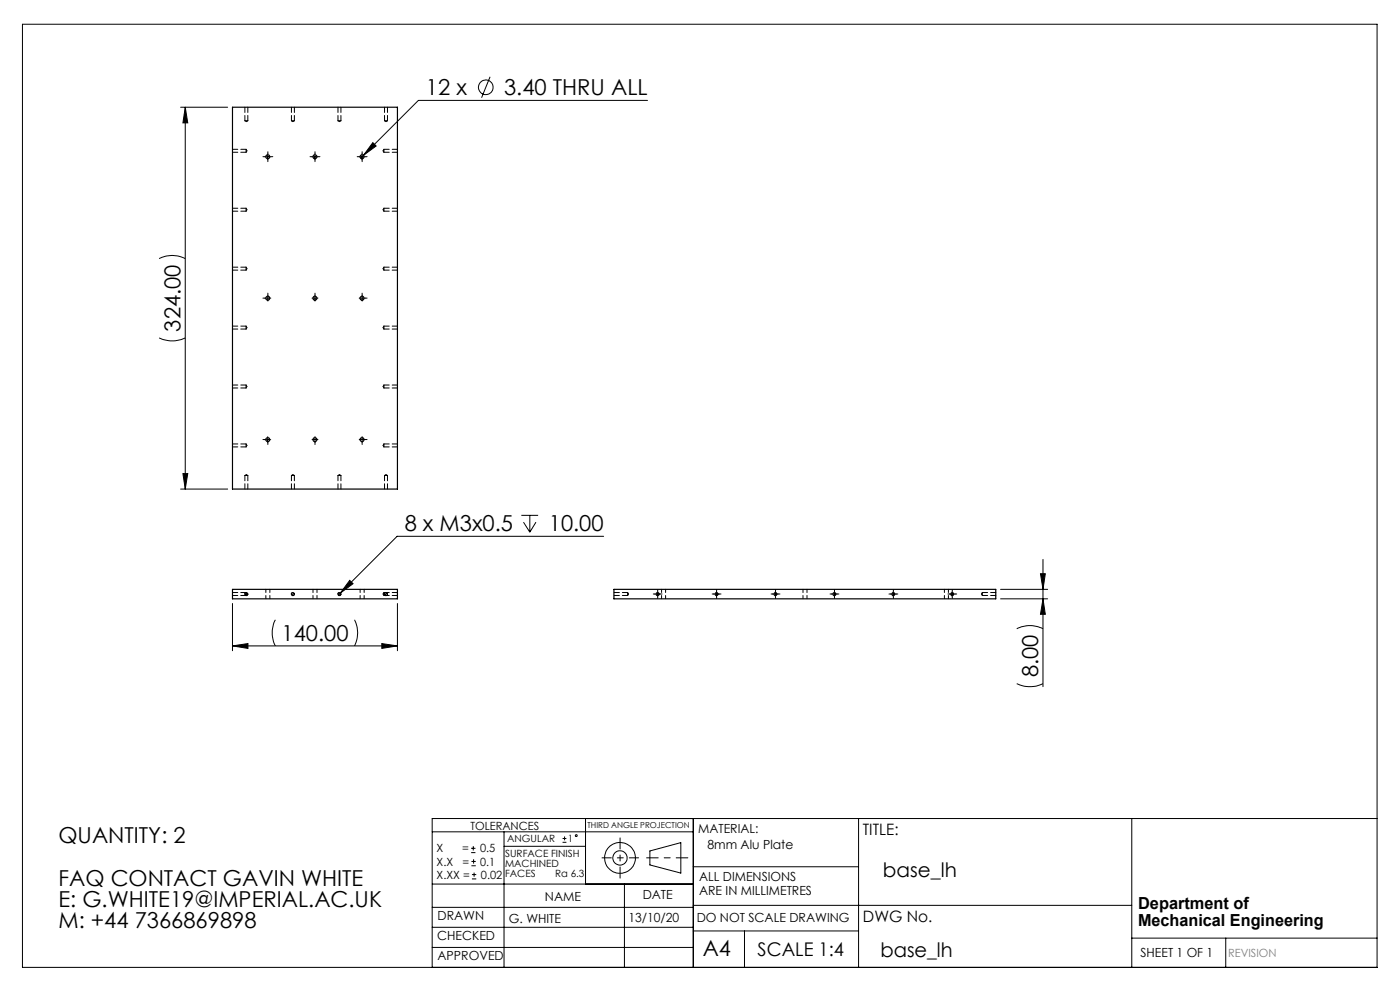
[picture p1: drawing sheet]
<svg xmlns="http://www.w3.org/2000/svg" width="297mm" height="210mm" viewBox="0 0 297 210" stroke-linecap="round" stroke-linejoin="round" font-family="sans-serif">
<g fill="none" stroke="#000" stroke-width=".21">
<path d="M4.8 5.1h287.3v200.1h-287.3zM104 16.3l-1.8 4.4M38.3 22.7h10M39.3 22.7v81M39.3 22.7l.5 3.4h-1zM56.2 33.3h1.2M56.8 32.6v1.3M66.2 33.3h1.2M66.8 32.6v1.3M76.2 33.3h1.2M76.8 32.6v1.3M77.1 32.9l-.6 .6"/>
<path d="M79.1 30.3l.7 .7-2.7 1.9zM137.4 21.3h-48.6l-11.7 11.6M33.8 54.8a6.1 6.1 0 0 1 5.5 0M33.8 71.7a6.4 6.4 0 0 0 5.5 0M56.2 93.3h1.2M56.8 92.6v1.3M38.3 103.7h10M38.8 100.5h1l-.5 3.2zM110.6 109.3h3.6M111.1 110.8l1.3 2.1M112.4 109.3v3.6M113.7 110.8l-1.3 2.1"/>
<path d="M128.1 113.8h-43.9l-12 12M221.3 118.7v27M49.3 137l3.3-.5v1zM49.3 128v10M49.3 137h35M52.2 125.7l-.3 .3M52.6 126l-.4 .3M58.4 131.5a6.1 6.1 0 0 0 0 5.5M62.1 125.7l-.3 .3M62.4 126l-.3 .3M72 125.7l-.3 .1v.2M72.2 125.8l-.4 .5"/>
<path d="M72.3 126l-.3 .3M74.2 123.1l.7 .7-2.7 2zM75.2 131.5a6.1 6.1 0 0 1 0 5.5M81 136.5l3.3 .5-3.3 .5zM81.9 125.7l-.3 .1v.2M82.2 126l-.3 .3M84.3 128v10M138.9 126h1.2M139.5 125.4v1.2M151.4 126h1.2M152 125.4v1.2M163.9 126h1.2"/>
<path d="M164.5 125.4v1.2M176.4 126h1.2M177 125.4v1.2M188.9 126h1.2M189.5 125.4v1.2M201.4 126h1.2M202 125.4v1.2M212.3 127h10M212.3 125h10M215.7 133.4a6.1 6.1 0 0 1 5.6 0M220.7 121.7h1.1l-.5 3.3zM221.3 127l.5 3.3h-1.1z"/>
<path d="M215.7 145a6.4 6.4 0 0 0 5.6 0M91.7 176.5h55.4M99.9 179.9h1M100.4 179.5v.9M106.9 176.5v28.7M106.9 179.5h17.3M119.3 178.7h.9M119.3 177.9h.9M119.8 177.4v.9M124.2 173.6v13.9M147.1 173.6v31.6M182.1 173.6v31.6"/>
<path d="M240.1 173.6v31.6M292.1 173.6h-200.4v31.6M91.7 196.7h55.4M91.7 192.5h55.4M91.7 187.5h55.4M99.9 180.9h1M100 183.6h.9M100 182.7h.9M100.1 186.4h.9M100.1 185.5h.9M100.5 182.3v.9M100.6 185.1v.9"/>
<path d="M132.5 187.5v17.7M137.9 180.5l6.5-1.8v6.5l-6.5-1.7zM147.1 183.9h35M147.1 197.5h35M147.1 192h93M157.9 197.5v7.7M240.1 199h52M260 199v6.2M91.7 201h55.4"/>
<circle cx="103" cy="18.5" r="1.56"/>
<circle cx="122.2" cy="177.3" r=".2"/>
<circle cx="131.5" cy="182" r="1.52"/>
<circle cx="131.5" cy="182" r="3.3"/>
</g>
<path d="M145.9 182h-8.7" fill="none" stroke="#000" stroke-width=".21" stroke-dasharray="15.2 1.3 1.3 1.3" stroke-dashoffset="12.8"/>
<path d="M131.5 177.7v8.6" fill="none" stroke="#000" stroke-width=".21" stroke-dasharray="15.2 1.3 1.3 1.3" stroke-dashoffset="12.9"/>
<path d="M127.7 182h7.8" fill="none" stroke="#000" stroke-width=".21" stroke-dasharray="15.2 1.3 1.3 1.3" stroke-dashoffset="13.3"/>
<g fill="none" stroke="#000" stroke-width=".21" stroke-dasharray="15.2 1.3 1.3 1.3">
<path d="M56.2 33.2h-.4M56.8 32.6v-.4M56.8 33.9v.4M57.5 33.2h.4M66.2 33.2h-.4M66.8 32.6v-.4M66.8 33.9v.4M67.5 33.2h.4M76.2 33.2h-.4M76.8 32.6v-.4M76.8 33.9v.4M77.4 33.2h.5"/>
<path d="M56.2 63.2h-.4M56.8 63.2v-.6M56.8 63.2h-.6M56.8 63.2v.7M56.8 63.2h.7M56.8 62.6v-.4M66.8 63.2v-.6M66.8 63.2h-.6M66.8 63.2v.7M66.8 63.2h.7M66.8 62.6v-.4M76.8 63.2v-.6"/>
<path d="M76.8 63.2h-.6M76.8 63.2v.7M76.8 63.2h.7M76.8 62.6v-.4M77.4 63.2h.5M56.2 93.2h-.4M56.8 93.9v.4M66.8 93.2v-.6M66.8 93.2h-.6M66.8 93.2v.7M66.8 93.2h.7M66.8 93.9v.4"/>
<path d="M76.8 93.2v-.6M76.8 93.2h-.6M76.8 93.2v.7M76.8 93.2h.7M76.8 93.9v.4M77.4 93.2h.5M138.9 126h-.3M139.5 125.4v-.3M139.5 126.6v.3M140.2 126h.3M151.4 126h-.3M152 125.4v-.3"/>
<path d="M152 126.6v.3M152.6 126h.4M163.9 126h-.3M164.5 125.4v-.3M164.5 126.6v.3M165.1 126h.4M176.4 126h-.3M177 125.4v-.3M177 126.6v.3M177.6 126h.4M188.9 126h-.3M189.5 125.4v-.3"/>
<path d="M189.5 126.6v.3M190.1 126h.4M201.4 126h-.3M202 125.4v-.3M202 126.6v.3M202.6 126h.4"/>
</g>
<g fill="#000">
<path d="M39.3 22.7l.5 3.4h-1zM38.8 100.5h1l-.5 3.2z"/>
<path d="M51.9 126l.3 .3v-.3zM52.2 125.7v.3h.4zM61.8 126l.3 .3v-.3zM62.1 125.7v.3h.3zM71.7 126l.3 .3v-.3zM72 125.7v.3h.3zM81.6 126v.3h.3v-.3zM81.9 125.7v.3h.3z"/>
<path d="M74.2 123.1l-2 2.7 2.7-2zM49.3 137l3.3-.5v1zM81 136.5l3.3 .5-3.3 .5zM79.1 30.3l-2 2.6 2.7-1.9z"/>
<path d="M221.3 127l.5 3.3h-1.1zM220.7 121.7h1.1l-.5 3.3z"/>
</g>
<g fill="none" stroke="#000" stroke-width=".25">
<path d="M49.3 22.7h35v81h-35zM49.3 125h35v2h-35zM130.2 125h81v2h-81z"/>
<circle cx="56.8" cy="33.3" r=".42"/>
<circle cx="66.8" cy="33.2" r=".43"/>
<circle cx="76.8" cy="33.3" r=".42"/>
<circle cx="56.8" cy="63.3" r=".41"/>
<circle cx="66.8" cy="63.2" r=".42"/>
<circle cx="76.8" cy="63.3" r=".41"/>
<circle cx="56.8" cy="93.3" r=".42"/>
<circle cx="66.8" cy="93.3" r=".43"/>
<circle cx="76.8" cy="93.3" r=".42"/>
<circle cx="52.2" cy="126" r=".32"/>
<circle cx="62.1" cy="126" r=".32"/>
<circle cx="72" cy="126" r=".32"/>
<circle cx="81.9" cy="126" r=".33"/>
<circle cx="139.5" cy="126" r=".32"/>
<circle cx="152" cy="126" r=".32"/>
<circle cx="164.5" cy="126" r=".32"/>
<circle cx="177" cy="126" r=".32"/>
<circle cx="189.5" cy="126" r=".32"/>
<circle cx="202" cy="126" r=".32"/>
</g>
<g fill="none" stroke="#000" stroke-width=".21" stroke-dasharray="1.3 .6">
<path d="M52 25.6h.6M52 25.6l.3 .2M52.2 32.3v-.6M52.2 32.3l.2-.3M52.3 25.8l.3-.2M52.4 32l-.2-.3M61.8 25.6h.7M61.8 25.6l.3 .2M62.1 25.8l.4-.2M71.7 25.6h.6M71.7 25.6l.3 .2M72 25.8l.3-.2"/>
<path d="M81.3 32l.1 .3M81.5 31.7v.6M81.5 31.7l-.2 .3M81.6 25.6h.6M81.6 25.6l.3 .2M81.9 25.8l.3-.2M52.2 44.8v-.6M52.2 57.3v-.6M52.2 44.8l.2-.3M52.2 57.3l.2-.3M52.4 44.5l-.2-.3M52.4 57l-.2-.3"/>
<path d="M81.3 44.5l.1 .3M81.3 57l.1 .3M81.5 44.2v.6M81.5 56.7v.6M81.5 44.2l-.2 .3M81.5 56.7l-.2 .3M52.2 69.8v-.6M52.2 69.8l.2-.3M52.4 69.5l-.2-.3M81.3 69.5l.1 .3M81.5 69.2v.6M81.5 69.2l-.2 .3"/>
<path d="M52.2 82.3v-.6M52.2 94.8v-.6M52.2 82.3l.2-.3M52.2 94.8l.2-.3M52.4 82l-.2-.3M52.4 94.5l-.2-.3M81.3 82l.1 .3M81.3 94.5l.1 .3M81.5 81.7v.6M81.5 94.2v.6M81.5 81.7l-.2 .3M81.5 94.2l-.2 .3"/>
<path d="M52.3 100.7l-.4 .2M52.6 100.9h-.7M52.6 100.9l-.3-.2M62.1 100.7l-.3 .2M62.4 100.9h-.6M62.4 100.9l-.3-.2M72 100.7l-.3 .2M72.3 100.9h-.6M72.3 100.9l-.3-.2M81.9 100.7l-.3 .2M82.2 100.9h-.6M82.2 100.9l-.3-.2"/>
<path d="M52.2 126v-.3M52.2 126.3v-.3M52.2 126.3l.2-.3M52.4 126l-.2-.3M81.3 126l.1 .3M81.5 125.7v.6M81.5 125.7l-.2 .3M133.2 126v-.3M133.2 126.3v-.3M133.2 126.3l.1-.3M133.3 126l-.1-.3M208.2 126l.2 .3"/>
<path d="M208.4 125.7v.6M208.4 125.7l-.2 .3"/>
</g>
<g fill="none" stroke="#000" stroke-width=".21" stroke-dasharray="1.3 .6" stroke-dashoffset=".1">
<path d="M49.3 32.3h2.9M52 22.7v2.9M52.2 31.7h-2.9M52.6 25.6v-2.9M61.8 22.7v2.9M62.4 25.6v-2.9M71.7 22.7v2.9M72.3 25.6v-2.9M81.5 32.3h2.8M81.6 22.7v2.9M82.2 25.6v-2.9M84.3 31.7h-2.9"/>
<path d="M49.3 44.8h2.9M49.3 57.3h2.9M52.2 44.2h-2.9M52.2 56.7h-2.9M81.5 44.8h2.8M81.5 57.3h2.8M84.3 44.2h-2.9M84.3 56.7h-2.9M49.3 69.8h2.9M52.2 69.2h-2.9M81.5 69.8h2.8M84.3 69.2h-2.9"/>
<path d="M49.3 82.3h2.9M49.3 94.8h2.9M52.2 81.7h-2.9M52.2 94.2h-2.9M81.5 82.3h2.8M81.5 94.8h2.8M84.3 81.7h-2.9M84.3 94.2h-2.9M52 100.9v2.8M52.6 103.7v-2.8M61.8 100.9v2.8M62.4 103.7v-2.8"/>
<path d="M71.7 100.9v2.8M72.3 103.7v-2.8M81.6 100.9v2.8M82.2 103.7v-2.8M49.3 126.3h2.9M52.2 125.7h-2.9M81.5 126.3h2.8M84.3 125.7h-2.9M130.3 126.3h2.9M133.2 125.7h-2.9M208.4 126.3h2.9M211.3 125.7h-2.9"/>
</g>
<path d="M56.4 125v2M57.3 127v-2M66.4 125v2M67.2 127v-2M76.4 125v2M77.3 127v-2M140.3 125v2M141.2 127v-2M170.4 125v2M171.2 127v-2M200.4 125v2M201.2 127v-2" fill="none" stroke="#000" stroke-width=".21" stroke-dasharray="1.3 .6" stroke-dashoffset=".6"/>
<g font-size="4.7">
<text x="90.4" y="20.2">12 x</text>
<text x="106.9" y="20.2">3.40 THRU ALL</text>
<text x="38.3" y="70.3" transform="rotate(-90 38.3 70.3)">324.00</text>
<text x="85.8" y="112.7">8 x M3x0.5</text>
<text x="116.4" y="112.7">10.00</text>
<text x="59.7" y="136">140.00</text>
<text x="220.3" y="143.7" transform="rotate(-90 220.3 143.7)">8.00</text>
<text x="12.4" y="178.8">QUANTITY: 2</text>
<text x="12.4" y="187.9">FAQ CONTACT GAVIN WHITE</text>
<text x="12.4" y="192.4">E: G.WHITE19@IMPERIAL.AC.UK</text>
<text x="12.4" y="196.9">M: +44 7366869898</text>
<text x="149.1" y="202.9">A4</text>
</g>
<g font-size="4.2">
<text x="187.3" y="186">base_lh</text>
<text x="186.8" y="203">base_lh</text>
</g>
<text font-size="4" x="160.7" y="202.8">SCALE 1:4</text>
<g font-size="3.5">
<text x="241.4" y="192.8">Department of</text>
<text x="241.4" y="196.3">Mechanical Engineering</text>
</g>
<g font-size="3.3">
<text x="183" y="177.2">TITLE:</text>
<text x="183.1" y="195.7">DWG No.</text>
</g>
<g font-size="2.7">
<text x="148.1" y="176.7">MATERIAL:</text>
<text x="150.1" y="180.1">8mm Alu Plate</text>
<text x="115.6" y="191">NAME</text>
<text x="136.3" y="190.8">DATE</text>
<text x="148.3" y="186.8">ALL DIMENSIONS</text>
<text x="148.3" y="189.8">ARE IN MILLIMETRES</text>
<text x="92.8" y="195.2">DRAWN</text>
<text x="107.9" y="195.7">G. WHITE</text>
<text x="133.3" y="195.6">13/10/20</text>
<text x="147.8" y="195.7">DO NOT SCALE DRAWING</text>
<text x="92.8" y="199.3">CHECKED</text>
<text x="92.8" y="203.6">APPROVED</text>
<text x="242" y="203">SHEET 1 OF 1</text>
</g>
<g font-size="2.4">
<text x="99.8" y="176">TOLERANCES</text>
<text x="92.6" y="180.8">X</text>
<text x="92.6" y="183.6">X.X</text>
<text x="98" y="180.8">=</text>
<text x="98.1" y="183.6">=</text>
<text x="101.8" y="180.8">0.5</text>
<text x="101.9" y="183.6">0.1</text>
<text x="92.6" y="186.4">X.XX =</text>
<text x="102" y="186.4">0.02</text>
</g>
<text font-size="2.4" fill="#808080" x="260.6" y="203">REVISION</text>
<g font-size="2.1">
<text x="107.6" y="178.6">ANGULAR</text>
<text x="120.5" y="178.6">1</text>
<text x="107.2" y="181.8">SURFACE FINISH</text>
<text x="107.2" y="183.9">MACHINED</text>
<text x="107.2" y="186">FACES</text>
<text x="117.8" y="186">Ra 6.3</text>
</g>
<text font-size="1.7" x="124.6" y="175.7">THIRD ANGLE PROJECTION</text>
</svg>
